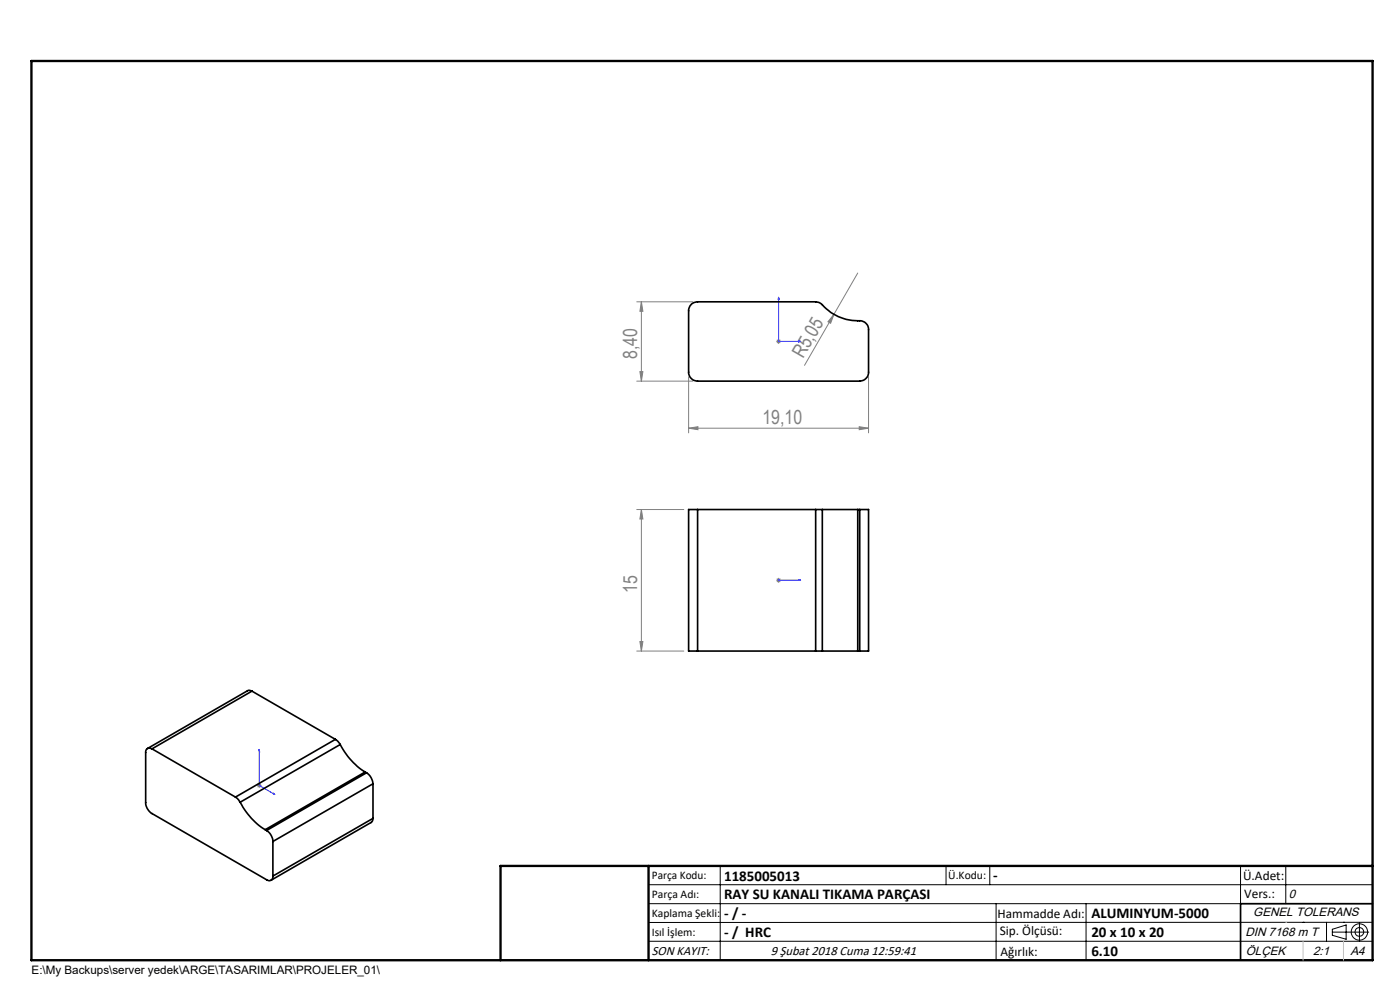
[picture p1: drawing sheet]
<svg xmlns="http://www.w3.org/2000/svg" width="297mm" height="210mm" viewBox="0 0 297 210" stroke-linecap="round" stroke-linejoin="round" font-family="sans-serif">
<g fill="none" stroke="#000" stroke-width=".21">
<path d="M137.6 187.7h153.6M137.6 191.7h153.6M137.6 199.7h153.6M152.8 183.7v20M200.7 183.7v4M210 183.7v4M211.3 191.7v12M230.4 191.7v12M263.2 183.7v20M272.8 183.7v8M276.4 195.6h.1M281.4 195.6v4.1"/>
<path d="M282.6 197.7h7.8M282.6 197.1l3-.9v3l-3-.8zM285 195.6h.1M288.4 195.8v3.8M291.2 195.6l-153.6 .1"/>
<circle cx="288.4" cy="197.7" r="1.74"/>
<circle cx="288.4" cy="197.7" r=".93"/>
</g>
<path d="M165.2 63l.1 .5h-.2zM165.2 63v9.4h4.7M169.4 72.3l.5 .1-.5 .2zM165.1 123.1h.2zM165.2 123.1h.1M165.2 123.1h4.7M169.9 123.1h-.5h.5M55 159v7.6l3.3 1.9M55 159l.1 .4-.2-.1zM58 168.3l.3 .2-.3-.1z" fill="none" stroke="#00f" stroke-width=".21"/>
<g fill="none" stroke="#808080" stroke-width=".21">
<path d="M182 57.9l-11.3 19.6M135.1 64h11.9M135.7 78.8h.7l-.3 2zM136.1 64v16.8M136.1 64l.3 2h-.7zM146.1 79.9v11.9M164.7 72.4h1M164.8 72.1l.7 .7M165.2 71.9v1M165.5 72.1l-.7 .7M176.9 66.7l-.7 1.9-.6-.3zM184.3 79.9v11.9"/>
<path d="M135.1 80.8h11.9M146.1 90.8l2-.3v.6zM146.1 90.8h38.2M182.3 90.5l2 .3-2 .3zM135.1 108.1h10M136.1 108.1l.3 2h-.7zM136.1 108.1v30M135.1 138.1h10M135.7 136.1h.7l-.3 2zM164.7 123.1h1M164.8 122.7l.7 .8M165.2 122.6v1"/>
<path d="M165.5 122.7l-.7 .8M54.5 166.6h1M54.6 166.3l.8 .7M55 166.1v1M55.4 166.3l-.8 .7"/>
</g>
<path d="M106.2 203.7h185" fill="none" stroke="#000" stroke-width=".25"/>
<path d="M291.2 191.7h-28v12" fill="none" stroke="#000" stroke-width=".35"/>
<path d="M6.7 12.9h284.5v190.8h-284.5zM137.6 183.7v20M291.2 183.7h-185v20" fill="none" stroke="#000" stroke-width=".5"/>
<path d="M272.8 195.6h.1M276.4 199.7v4M285 199.7v4" fill="none" stroke="#c0c0c0" stroke-width=".21"/>
<g fill="#00f">
<path d="M169.4 72.3l.5 .1-.5 .2zM165.2 63l.1 .5h-.2z"/>
<path d="M169.4 123.1h.5zM165.1 123.1h.2z"/>
<path d="M58 168.3l.3 .2-.3-.1zM55 159l.1 .4-.2-.1z"/>
</g>
<g fill="#808080">
<path d="M176.9 66.7l-.7 1.9-.6-.3z"/>
<path d="M146.1 90.8l2-.3v.6zM182.3 90.5l2 .3-2 .3z"/>
<path d="M135.7 136.1h.7l-.3 2zM136.1 108.1l.3 2h-.7z"/>
<path d="M136.1 64l.3 2h-.7zM135.7 78.8h.7l-.3 2z"/>
</g>
<g fill="none" stroke="#000" stroke-width=".35">
<path d="M146.7 64.5l.5-.3 .8-.2 25.2 .1a2.33 2.33 0 0 1 1.7 1 10.9 10.9 0 0 0 8 3 1.87 1.87 0 0 1 1.4 1.8v9a1.91 1.91 0 0 1-1.9 1.9h-34.4a1.92 1.92 0 0 1-1.9-1.9v-13.2l.3-.8zM148 108.1h-1.9v30h1.9M148 108.1v30M148 108.1h25M173 108.1h1.4M173 108.1v30M174.4 108.1h7.6M174.4 108.1v30M182 108.1h.4M182 108.1v30M182.4 108.1h1.9v30h-1.9M182.4 108.1v30"/>
<path d="M148 138.1h25M173 138.1h1.4M174.4 138.1h7.6M182 138.1h.4M32.2 158.8a.83 .83 0 0 0-.9 0 .83 .83 0 0 0-.4 .8v10.6a2.8 2.8 0 0 0 1.3 2.4l24.4 14a.81 .81 0 0 0 .9 .1 .81 .81 0 0 0 .4-.9M32.2 158.8l17.8 10.3M53.4 146.6l-.5-.2-.4 .1-21.2 12.3M53.4 146.6l-21.2 12.2M53.4 146.6l17.8 10.2M71.2 156.8l1 1.1M71.2 156.8l-21.2 12.3M72.2 157.9a14.9 14.9 0 0 0 5.3 5.9"/>
<path d="M72.2 157.9l-21.3 12.3M50 169.1l.9 1.1M50.9 170.2a14.6 14.6 0 0 0 5.4 5.8M56.3 176l.3 .2M56.6 176.2a2.92 2.92 0 0 1 1.3 2.3M57.9 178.5v7.3M77.5 163.8l-21.2 12.2M77.5 163.8l.3 .1M77.8 163.9a3.1 3.1 0 0 1 1.3 2.4M77.8 163.9l-21.2 12.3M79.1 173.6l-.3 .8-21.3 12.3M79.1 166.3l-21.2 12.2"/>
<path d="M79.1 173.6l-21.2 12.2M79.1 166.3v7.3"/>
</g>
<g font-size="4.1" fill="#808080">
<text x="135.2" y="76.2" transform="rotate(-90 135.2 76.2)">8,40</text>
<text x="170.4" y="76.2" transform="rotate(-60 170.4 76.2)">R5,05</text>
<text x="161.7" y="89.9">19,10</text>
<text x="135.2" y="125.7" transform="rotate(-90 135.2 125.7)">15</text>
</g>
<g font-size="3.2">
<text x="153.6" y="186.8">1185005013</text>
<text x="153.6" y="190.8">RAY SU KANALI TIKAMA PARÇASI</text>
<text x="210.7" y="186.6">-</text>
<text x="153.6" y="194.8">- / -</text>
<text x="231.5" y="194.8">ALUMINYUM-5000</text>
<text x="153.6" y="198.8">- / HRC</text>
<text x="231.5" y="198.7">20 x 10 x 20</text>
<text x="231.5" y="202.8">6.10</text>
</g>
<g font-size="2.8">
<text x="263.7" y="186.7">Ü.Adet:</text>
<text x="263.9" y="190.5">Vers.:</text>
<text x="211.6" y="194.8">Hammadde Adı:</text>
<text x="138.3" y="202.6">SON KAYIT:</text>
<text x="163.5" y="202.6">9 Şubat 2018 Cuma 12:59:41</text>
<text x="212.1" y="198.4">Sip. Ölçüsü:</text>
<text x="212.2" y="202.7">Ağırlık:</text>
</g>
<g font-size="2.6">
<text x="273.4" y="190.4">0</text>
<text x="265.9" y="194.4">GENEL TOLERANS</text>
<text x="264.2" y="198.5">DIN 7168 m T</text>
<text x="264.3" y="202.6">ÖLÇEK</text>
<text x="278.5" y="202.6">2:1</text>
<text x="286.5" y="202.6">A4</text>
</g>
<g font-size="2.5">
<text x="138.3" y="186.4">Parça Kodu:</text>
<text x="138.3" y="190.5">Parça Adı:</text>
<text x="201.2" y="186.5">Ü.Kodu:</text>
<text x="138.3" y="194.5">Kaplama Şekli:</text>
<text x="138.3" y="198.6">Isıl İşlem:</text>
<text x="6.7" y="206.7">E:\My Backups\server yedek\ARGE\TASARIMLAR\PROJELER_01\</text>
</g>
</svg>
